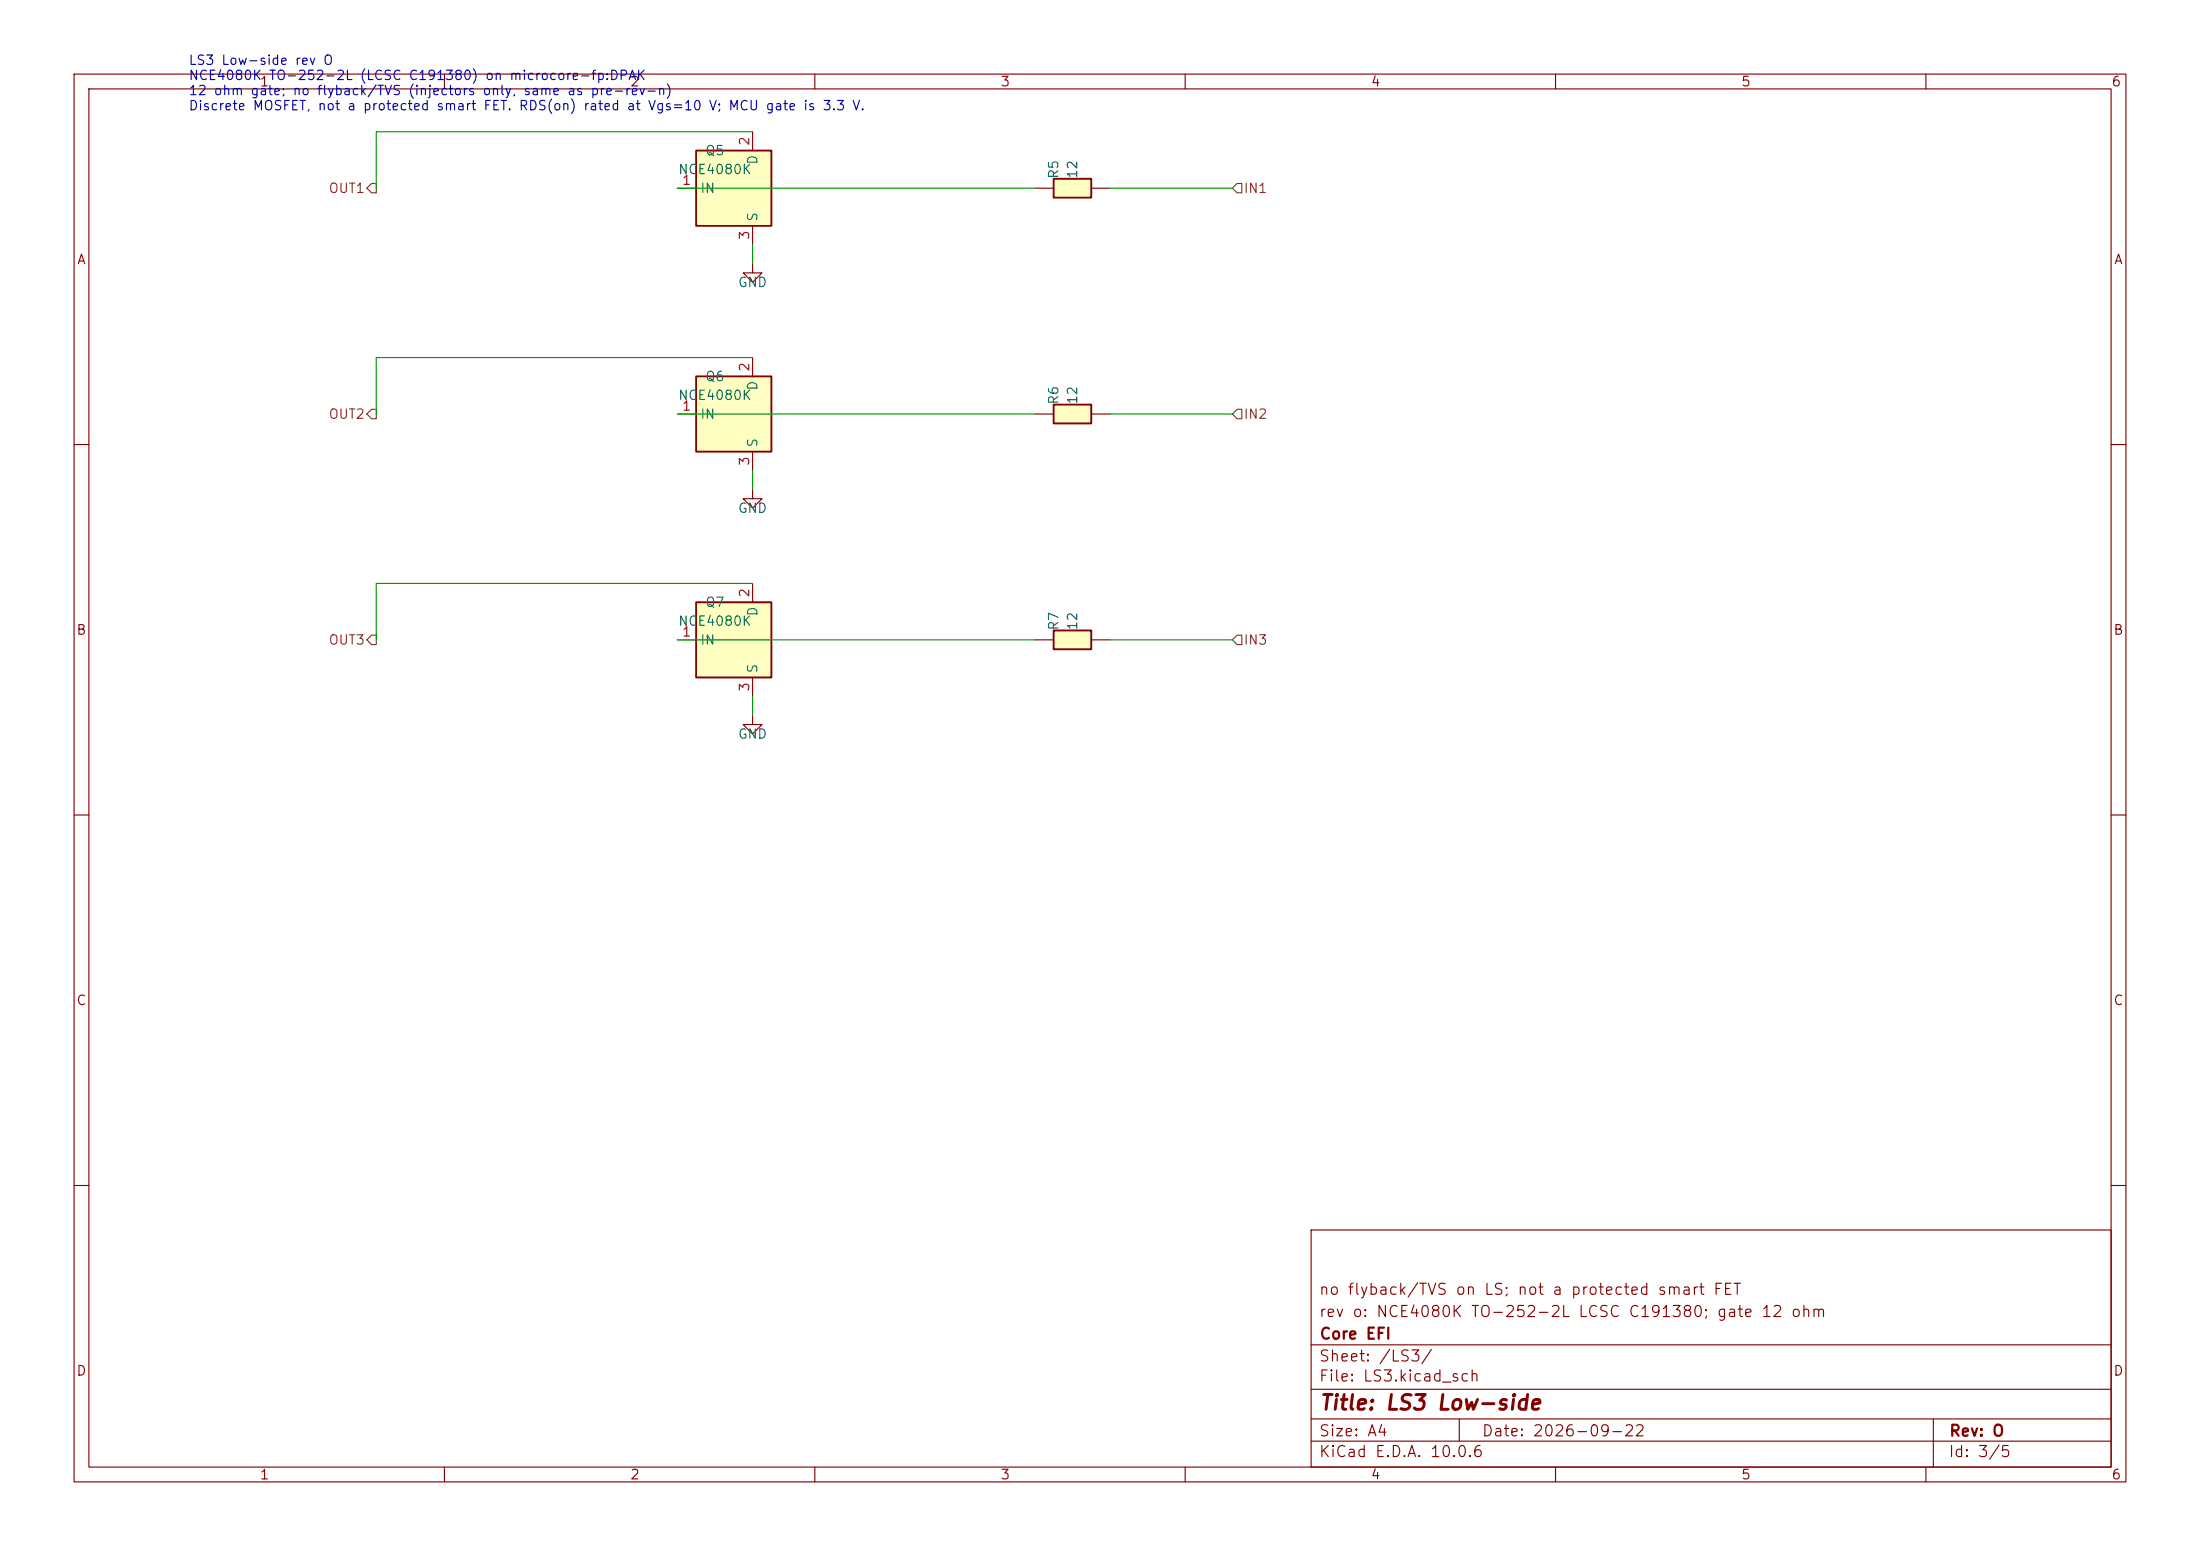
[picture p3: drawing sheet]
<svg xmlns="http://www.w3.org/2000/svg" width="297mm" height="210mm" viewBox="0 0 297 210" stroke-linecap="round" stroke-linejoin="round" font-family="sans-serif">
<g fill="none" stroke="#840000" stroke-width=".15">
<path d="M10 10h277v190h-277zM12 12h273v186h-273zM60 10v2M110 10v2M160 10v2M210 10v2M260 10v2M10 60h2M285 60h2M10 110h2M285 110h2M10 160h2"/>
<path d="M177 166h108v32h-108zM285 160h2M60 198v2M110 198v2M160 198v2M177 194.5h108M177 191.5h108M177 187.5h108M177 181.5h108M197 191.5v3M210 198v2M260 198v2"/>
<path d="M261 191.5v6.5"/>
</g>
<path d="M142.2 24.1h5.1v2.6h-5.1z" fill="#ffffc2"/>
<path d="M142.2 24.1h5.1v2.6h-5.1z" fill="none" stroke="#840000" stroke-width=".25"/>
<path d="M139.7 25.4h2.5M147.3 25.4h2.6" fill="none" stroke="#840000" stroke-width=".15"/>
<path d="M94 20.3h10.1v10.2h-10.1z" fill="#ffffc2"/>
<path d="M94 20.3h10.1v10.2h-10.1z" fill="none" stroke="#840000" stroke-width=".25"/>
<path d="M101.6 17.8v2.5M91.4 25.4h2.6M101.6 30.5v2.5" fill="none" stroke="#840000" stroke-width=".15"/>
<path d="M94 81.3h10.1v10.1h-10.1z" fill="#ffffc2"/>
<path d="M94 81.3h10.1v10.1h-10.1z" fill="none" stroke="#840000" stroke-width=".25"/>
<path d="M101.6 66v1.3h1.3l-1.3 1.3-1.3-1.3h1.3M101.6 78.7v2.6M91.4 86.4h2.6M101.6 96.5v1.3h1.3l-1.3 1.3-1.3-1.3h1.3M101.6 91.4v2.6" fill="none" stroke="#840000" stroke-width=".15"/>
<path d="M94 50.8h10.1v10.2h-10.1z" fill="#ffffc2"/>
<path d="M94 50.8h10.1v10.2h-10.1z" fill="none" stroke="#840000" stroke-width=".25"/>
<path d="M101.6 35.6v1.2h1.3l-1.3 1.3-1.3-1.3h1.3M91.4 55.9h2.6M101.6 48.3v2.5M101.6 61v2.5" fill="none" stroke="#840000" stroke-width=".15"/>
<path d="M142.2 85.1h5.1v2.5h-5.1z" fill="#ffffc2"/>
<path d="M142.2 85.1h5.1v2.5h-5.1z" fill="none" stroke="#840000" stroke-width=".25"/>
<path d="M139.7 86.4h2.5M147.3 86.4h2.6" fill="none" stroke="#840000" stroke-width=".15"/>
<path d="M142.2 54.6h5.1v2.6h-5.1z" fill="#ffffc2"/>
<path d="M142.2 54.6h5.1v2.6h-5.1z" fill="none" stroke="#840000" stroke-width=".25"/>
<path d="M139.7 55.9h2.5M147.3 55.9h2.6" fill="none" stroke="#840000" stroke-width=".15"/>
<path d="M50.2 24.8h.6v1.2h-.6l-.7-.6zM166.4 25.4l.6-.6h.6v1.2h-.6zM50.2 55.2h.6v1.3h-.6l-.7-.6zM166.4 55.9l.6-.7h.6v1.3h-.6zM49.5 86.4l.7-.7h.6v1.3h-.6zM166.4 86.4l.6-.7h.6v1.3h-.6z" fill="none" stroke="#725600" stroke-width=".15"/>
<path d="M101.6 17.8h-50.8v7.6M91.4 25.4h48.3M101.6 33v2.6M149.9 25.4h16.5M91.4 55.9h48.3M101.6 48.3h-50.8v7.6M149.9 55.9h16.5M101.6 78.7h-50.8v7.7M101.6 63.5v2.5M91.4 86.4h48.3M101.6 94v2.5M149.9 86.4h16.5" fill="none" stroke="#009600" stroke-width=".15"/>
<text font-size="2" fill="#840000" x="178" y="190.8">Title: LS3 Low-side</text>
<g font-size="1.5" fill="#840000">
<text x="178" y="178.1">rev o: NCE4080K TO-252-2L LCSC C191380; gate 12 ohm</text>
<text x="178" y="175.1">no flyback/TVS on LS; not a protected smart FET</text>
<text x="178" y="184.1">Sheet: /LS3/</text>
<text x="178" y="181.1">Core EFI</text>
<text x="178" y="186.8">File: LS3.kicad_sch</text>
<text x="178" y="197">KiCad E.D.A. 10.0.6</text>
<text x="178" y="194.2">Size: A4</text>
<text x="200" y="194.2">Date: 2026-09-22</text>
<text x="263" y="197">Id: 3/5</text>
<text x="263" y="194.2">Rev: O</text>
</g>
<g font-size="1.3" fill="#0000c2">
<text x="25.4" y="9.1">LS3 Low-side rev O</text>
<text x="25.4" y="11.1">NCE4080K TO-252-2L (LCSC C191380) on microcore-fp:DPAK</text>
<text x="25.4" y="13.2">12 ohm gate; no flyback/TVS (injectors only, same as pre-rev-n)</text>
<text x="25.4" y="15.2">Discrete MOSFET, not a protected smart FET. RDS(on) rated at Vgs=10 V; MCU gate is 3.3 V.</text>
</g>
<g font-size="1.3" fill="#840000">
<text x="35" y="12">1</text>
<text x="85" y="12">2</text>
<text x="135" y="12">3</text>
<text x="185" y="12">4</text>
<text x="235" y="12">5</text>
<text x="285" y="12">6</text>
<text x="10.3" y="36">A</text>
<text x="285.3" y="36">A</text>
<text x="10.2" y="86">B</text>
<text x="285.2" y="86">B</text>
<text x="10.2" y="136">C</text>
<text x="285.2" y="136">C</text>
<text x="10.2" y="186">D</text>
<text x="285.2" y="186">D</text>
<text x="35" y="200">1</text>
<text x="85" y="200">2</text>
<text x="135" y="200">3</text>
<text x="185" y="200">4</text>
<text x="235" y="200">5</text>
<text x="285" y="200">6</text>
</g>
<g font-size="1.3" fill="#006464">
<text x="91.5" y="23.8">NCE4080K</text>
<text x="95.1" y="21.3">Q5</text>
<text x="102.6" y="22.3" transform="rotate(-90 102.6 22.3)">D</text>
<text x="94.5" y="26.4">IN</text>
<text x="102.6" y="30" transform="rotate(-90 102.6 30)">S</text>
<text x="143.2" y="24.2" transform="rotate(-90 143.2 24.2)">R5</text>
<text x="145.7" y="24.2" transform="rotate(-90 145.7 24.2)">12</text>
<text x="99.5" y="39.1">GND</text>
<text x="95.1" y="51.8">Q6</text>
<text x="102.6" y="52.8" transform="rotate(-90 102.6 52.8)">D</text>
<text x="91.5" y="54.3">NCE4080K</text>
<text x="94.5" y="56.8">IN</text>
<text x="143.2" y="54.7" transform="rotate(-90 143.2 54.7)">R6</text>
<text x="145.7" y="54.7" transform="rotate(-90 145.7 54.7)">12</text>
<text x="102.6" y="60.5" transform="rotate(-90 102.6 60.5)">S</text>
<text x="99.5" y="69.5">GND</text>
<text x="95.1" y="82.2">Q7</text>
<text x="102.6" y="83.3" transform="rotate(-90 102.6 83.3)">D</text>
<text x="91.5" y="84.8">NCE4080K</text>
<text x="94.5" y="87.3">IN</text>
<text x="143.2" y="85.2" transform="rotate(-90 143.2 85.2)">R7</text>
<text x="145.7" y="85.2" transform="rotate(-90 145.7 85.2)">12</text>
<text x="102.6" y="91" transform="rotate(-90 102.6 91)">S</text>
<text x="99.5" y="100">GND</text>
</g>
<g font-size="1.3" fill="#a90000">
<text x="101.5" y="19.8" transform="rotate(-90 101.5 19.8)">2</text>
<text x="92" y="25.3">1</text>
<text x="101.5" y="32.5" transform="rotate(-90 101.5 32.5)">3</text>
<text x="101.5" y="50.3" transform="rotate(-90 101.5 50.3)">2</text>
<text x="92" y="55.7">1</text>
<text x="101.5" y="63" transform="rotate(-90 101.5 63)">3</text>
<text x="101.5" y="80.7" transform="rotate(-90 101.5 80.7)">2</text>
<text x="92" y="86.2">1</text>
<text x="101.5" y="93.4" transform="rotate(-90 101.5 93.4)">3</text>
</g>
<g font-size="1.3" fill="#725600">
<text x="44.3" y="26.4">OUT1</text>
<text x="167.8" y="26.4">IN1</text>
<text x="44.3" y="56.8">OUT2</text>
<text x="167.8" y="56.8">IN2</text>
<text x="44.3" y="87.3">OUT3</text>
<text x="167.8" y="87.3">IN3</text>
</g>
</svg>
